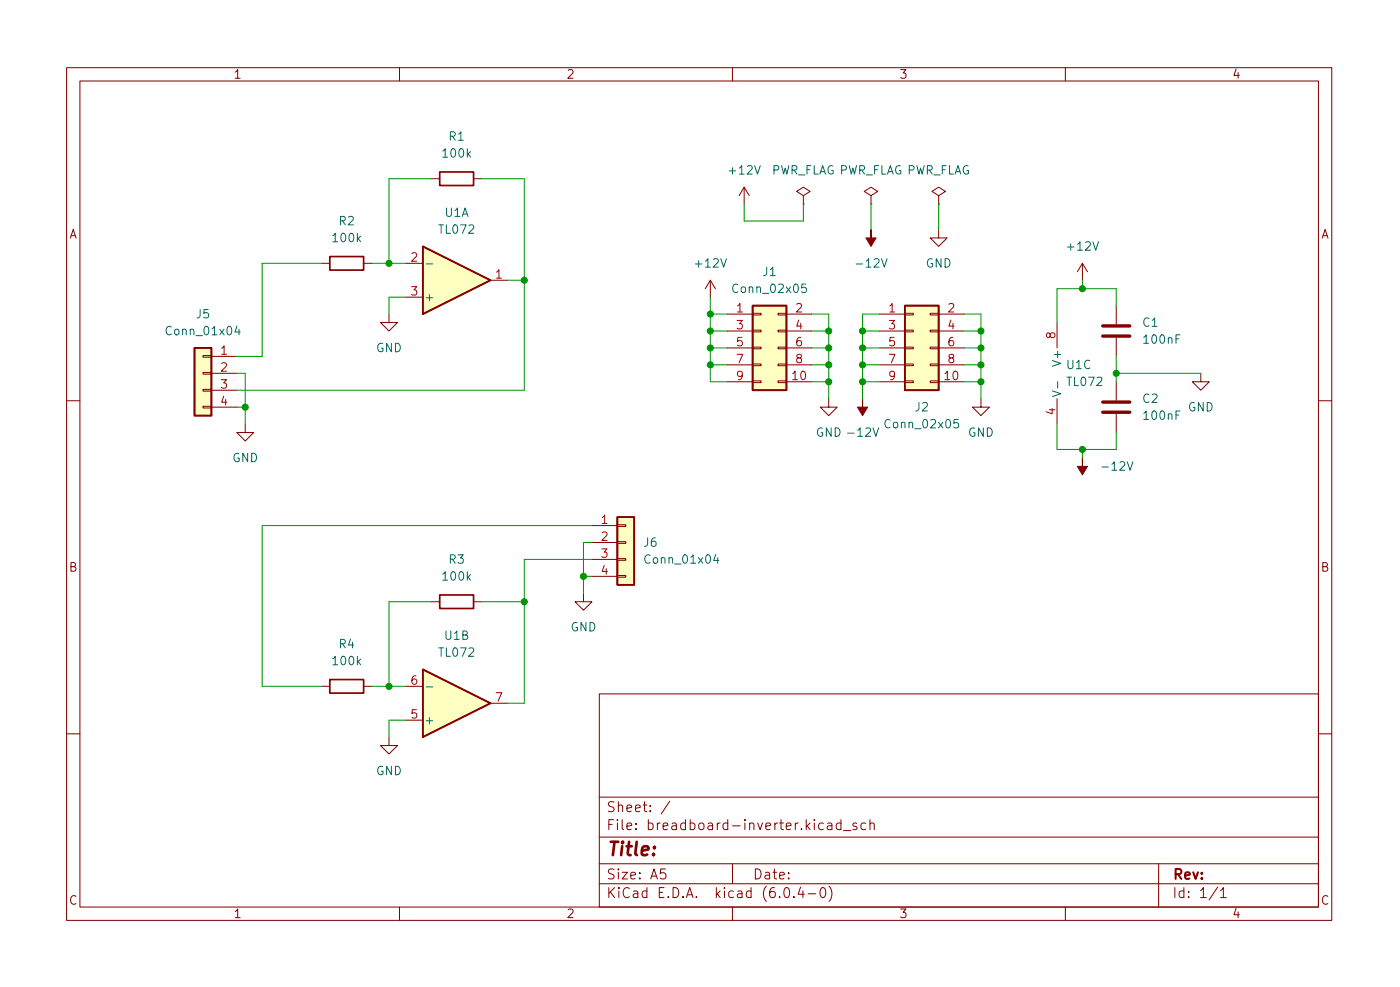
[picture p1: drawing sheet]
<svg xmlns="http://www.w3.org/2000/svg" width="210mm" height="148mm" viewBox="0 0 210 148" stroke-linecap="round" stroke-linejoin="round" font-family="sans-serif">
<g fill="none" stroke="#840000" stroke-width=".15">
<path d="M10 10.2h190v128h-190zM12 12.2h186v124h-186zM60 10.2v2M110 10.2v2M160 10.2v2M48.3 39.5h1.2M54.6 39.5h1.3M61 39.5h2.5M64.8 26.8h1.2M71.1 26.8h1.3M111.8 28.1l-.8 1.3M111.8 28.1v2.5"/>
<path d="M111.8 28.1l.7 1.3M120.6 29.4l1.1-.7-1.1-.6-1 .6 1 .7v1.2M120.6 30.6h.1M130.8 29.4l1-.7-1-.6-1 .6 1 .7v1.2M130.8 30.6h.1M141 34.5v1.2h1.2l-1.2 1.3-1.3-1.3h1.3M141 29.4l1-.7-1-.6-1 .6 1 .7v1.2M141 30.6h.1M162.6 39.5l-.8 1.3M162.6 39.5v2.6M162.6 39.5l.7 1.3M30.5 58.5h1.2v.2h-1.2z"/>
<path d="M30.5 55.9h1.2v.3h-1.2zM30.5 53.4h1.2v.2h-1.2zM31.7 53.5h3.9M31.7 56h3.9M31.7 58.6h3.9M58.4 47.2v1.2h1.3l-1.3 1.3-1.3-1.3h1.3M61 44.6h2.5M73.7 42.1h2.5M106.7 42.1l-.8 1.2M106.7 42.1v2.5M106.7 42.1l.7 1.2M109.2 47.2h3.8"/>
<path d="M109.2 57.3h3.8M109.2 49.7h3.8M109.2 52.2h3.8M109.2 54.8h3.8M113 57.2h1.3v.2h-1.3zM113 54.6h1.3v.3h-1.3zM113 52.1h1.3v.3h-1.3zM113 49.6h1.3v.2h-1.3zM113 47h1.3v.3h-1.3zM116.8 57.2h1.3v.2h-1.3zM116.8 54.6h1.3v.3h-1.3zM116.8 52.1h1.3v.3h-1.3z"/>
<path d="M116.8 49.6h1.3v.2h-1.3zM116.8 47h1.3v.3h-1.3zM118.1 47.2h3.8M118.1 57.3h3.8M118.1 49.7h3.8M118.1 52.2h3.8M118.1 54.8h3.8M124.5 59.9v1.2h1.2l-1.2 1.3-1.3-1.3h1.3M132.1 47.2h3.8M132.1 57.3h3.8M132.1 49.7h3.8M132.1 52.2h3.8"/>
<path d="M132.1 54.8h3.8M135.9 57.2h1.3v.2h-1.3zM135.9 54.6h1.3v.3h-1.3zM135.9 52.1h1.3v.3h-1.3zM135.9 49.6h1.3v.2h-1.3zM135.9 47h1.3v.3h-1.3zM139.7 57.2h1.3v.2h-1.3zM139.7 54.6h1.3v.3h-1.3zM139.7 52.1h1.3v.3h-1.3zM139.7 49.6h1.3v.2h-1.3zM139.7 47h1.3v.3h-1.3zM141 47.2h3.8"/>
<path d="M141 57.3h3.8M141 49.7h3.8M141 52.2h3.8M141 54.8h3.8M147.3 59.9v1.2h-1.3l1.3 1.3 1.3-1.3h-1.3M158.7 48.4v3.8M158.7 59.9v3.8M167.6 45.9v2.8M167.6 50.7v2.8M167.6 57.3v2.8M180.3 56v1.3h1.3l-1.3 1.3-1.2-1.3h1.2M10 60.2h2"/>
<path d="M30.5 61h1.2v.2h-1.2zM31.7 61.1h3.9M36.8 63.7v1.2h1.3l-1.3 1.3-1.2-1.3h1.2M88.9 78.9h3.8M92.7 78.8h1.3v.2h-1.3zM167.6 62.1v2.8M198 60.2h2M64.8 90.3h1.2M71.1 90.3h1.3M87.6 89.1v1.2h1.3l-1.3 1.3-1.2-1.3h1.2M88.9 81.4h3.8M88.9 84h3.8"/>
<path d="M88.9 86.5h3.8M92.7 86.4h1.3v.2h-1.3zM92.7 83.9h1.3v.2h-1.3zM92.7 81.3h1.3v.3h-1.3zM10 110.2h2M48.3 103h1.2M54.6 103h1.3M58.4 110.7v1.2h1.3l-1.3 1.3-1.3-1.3h1.3M61 108.1h2.5M61 103h2.5M73.7 105.6h2.5M90 104.2h108v32h-108z"/>
<path d="M90 119.7h108M198 110.2h2M60 136.2v2M90 132.7h108M90 129.7h108M90 125.7h108M99.9 130.4h-.7v.8l.2-.2 .5 .1 .1 .2-.1 .5-.2 .1h-.3l-.2-.1M100.6 120.3l-1.3 1.9M110 136.2v2M110 129.7v3M117.9 133.3l.3-.1a.94 .94 0 0 1 0 1.5h-.1a1 1 0 0 1-.2-1.4zM119.2 134.6v.1"/>
<path d="M120.2 133.2l-.3 1h.9M120.6 133.7v1M121.4 134.2h1.1M123.4 133.3l.3-.1a.94 .94 0 0 1 0 1.5h-.2a1 1 0 0 1-.1-1.4zM124.3 123.6h.6v.9M124.5 133a1.72 1.72 0 0 1 0 2.3M124.9 123.9l-.5 .1a.29 .29 0 0 0-.2 .3 .29 .29 0 0 0 .2 .2h.5M126.3 123.6l-.4-.1-.3 .3v.5l.1 .2h.6M126.3 123v1.5M126.7 124.7h1.1M128.7 123.6l-.4-.1-.2 .3 .1 .2 .5 .1v.4h-.6M130 123.6l-.4-.1-.3 .3v.5l.1 .2h.6"/>
<path d="M130.7 123.7a.37 .37 0 0 1 .6 .1v.7M130.7 123v1.5M160 136.2v2M174 129.7v6.5M182.9 133.2l-1.3 1.9M183.3 133.7l.4-.5v1.5M183.3 134.7h.9"/>
</g>
<g fill="#840000" stroke="#840000" stroke-width=".15">
<path d="M130.8 34.5v1.2h.8l-.8 1.3-.8-1.3h.8z"/>
<path d="M129.5 59.9v1.2h.8l-.8 1.3-.7-1.3h.7z"/>
<path d="M162.6 68.7v1.3h.7l-.7 1.3-.8-1.3h.8z"/>
</g>
<path d="M64 39.6h1M35.6 48.9l-.3 .9h.8M35.9 49.4v.9M121 42.6h-.6v.6l.2-.1 .4 .1 .1 .2-.1 .4-.1 .1-.5-.1M158.1 58.7l1.2 .4-1.2 .4M158.8 57.3v1M143.9 63h-.6l-.1 .6 .2-.2 .4 .1 .2 .2-.1 .4-.2 .1-.5-.1M107.5 83.2l-.3 .9h.8M107.8 83.7v.9M64 103.1h1" fill="none" stroke="#006464" stroke-width=".15"/>
<path d="M165.6 50.5h4.1M165.6 48.9h4.1M165.6 61.9h4.1M165.6 60.4h4.1" fill="none" stroke="#840000" stroke-width=".51"/>
<g fill="#ffffc2" stroke="#ffffc2" stroke-width=".15">
<path d="M135.9 45.9h5.1v12.7h-5.1z"/>
<path d="M113 45.9h5.1v12.7h-5.1z"/>
<path d="M63.5 37l10.2 5.1-10.2 5.1z"/>
<path d="M92.7 77.6h2.5v10.2h-2.5z"/>
<path d="M63.5 100.5l10.2 5.1-10.2 5.1z"/>
<path d="M29.2 52.2h2.5v10.2h-2.5z"/>
</g>
<path d="M49.5 38.5h5.1v2h-5.1zM63.5 37l10.2 5.1-10.2 5.1zM66 25.8h5.1v2h-5.1zM29.2 52.2h2.5v10.2h-2.5zM113 45.9h5.1v12.7h-5.1zM135.9 45.9h5.1v12.7h-5.1zM92.7 77.6h2.5v10.2h-2.5zM66 89.3h5.1v2h-5.1zM49.5 102h5.1v2h-5.1zM63.5 100.5l10.2 5.1-10.2 5.1z" fill="none" stroke="#840000" stroke-width=".25"/>
<g fill="none" stroke="#009600" stroke-width=".15">
<path d="M48.3 39.5h-8.9v14h-3.8M55.9 39.5h5.1M64.8 26.8h-6.4v12.7M72.4 26.8h6.3v31.8h-43.1M111.8 30.6v2.6h8.8v-2.6M130.8 30.6v3.9M141 30.6v3.9M35.6 56h1.2v7.7M61 44.6h-2.6v2.6M76.2 42.1h2.5M106.7 44.6v12.7h2.5M106.7 47.2h2.5"/>
<path d="M106.7 52.2h2.5M106.7 54.8h2.5M106.7 49.7h2.5M121.9 57.3h2.6M121.9 47.2h2.6v12.7M121.9 52.2h2.6M121.9 54.8h2.6M121.9 49.7h2.6M129.5 57.3h2.6M129.5 52.2h2.6M129.5 54.8h2.6M129.5 49.7h2.6"/>
<path d="M132.1 47.2h-2.6v12.7M144.8 57.3h2.5M144.8 47.2h2.5v12.7M144.8 52.2h2.5M144.8 54.8h2.5M144.8 49.7h2.5M162.6 42.1v1.2M167.6 56h12.7M167.6 45.9v-2.6h-8.9v5.1M167.6 53.5v3.8M35.6 61.1h1.2M88.9 78.9h-49.5v24.1h8.9"/>
<path d="M158.7 63.7v3.8h8.9v-2.6M162.6 67.5v1.2M64.8 90.3h-6.4v12.7M72.4 90.3h6.3M87.6 86.5h1.3M88.9 84h-10.2v21.6h-2.5M88.9 81.4h-1.3v7.7M55.9 103h5.1M61 108.1h-2.6v2.6"/>
</g>
<g fill="#009600" stroke="#009600" stroke-width=".15">
<circle cx="147.3" cy="57.3" r=".46"/>
<circle cx="167.6" cy="56" r=".46"/>
<circle cx="162.6" cy="67.5" r=".46"/>
<circle cx="162.6" cy="43.3" r=".46"/>
<circle cx="78.7" cy="90.3" r=".46"/>
<circle cx="58.4" cy="103" r=".46"/>
<circle cx="87.6" cy="86.5" r=".46"/>
<circle cx="36.8" cy="61.1" r=".46"/>
<circle cx="106.7" cy="54.8" r=".46"/>
<circle cx="58.4" cy="39.5" r=".46"/>
<circle cx="106.7" cy="47.2" r=".46"/>
<circle cx="106.7" cy="49.7" r=".46"/>
<circle cx="78.7" cy="42.1" r=".46"/>
<circle cx="106.7" cy="52.2" r=".46"/>
<circle cx="124.5" cy="57.3" r=".46"/>
<circle cx="129.5" cy="57.3" r=".46"/>
<circle cx="147.3" cy="52.2" r=".46"/>
<circle cx="147.3" cy="54.8" r=".46"/>
<circle cx="124.5" cy="52.2" r=".46"/>
<circle cx="124.5" cy="54.8" r=".46"/>
<circle cx="124.5" cy="49.7" r=".46"/>
<circle cx="129.5" cy="52.2" r=".46"/>
<circle cx="129.5" cy="49.7" r=".46"/>
<circle cx="129.5" cy="54.8" r=".46"/>
<circle cx="147.3" cy="49.7" r=".46"/>
</g>
<text font-size="2.8" fill="#840000" x="91" y="128.5">Title:</text>
<g font-size="2.1" fill="#840000">
<text x="91" y="124.6">File: breadboard-inverter.kicad_sch</text>
<text x="91" y="121.9">Sheet: /</text>
<text x="91" y="134.8">KiCad E.D.A. kicad (6.0.4-0)</text>
<text x="91" y="132">Size: A5</text>
<text x="113" y="132">Date:</text>
<text x="176" y="132">Rev:</text>
<text x="176" y="134.8">Id: 1/1</text>
</g>
<g font-size="1.8" fill="#840000">
<text x="35" y="11.8">1</text>
<text x="85" y="11.8">2</text>
<text x="135" y="11.8">3</text>
<text x="185" y="11.8">4</text>
<text x="10.3" y="35.8">A</text>
<text x="198.4" y="35.8">A</text>
<text x="10.3" y="85.8">B</text>
<text x="198.4" y="85.8">B</text>
<text x="10.3" y="135.8">C</text>
<text x="35" y="137.8">1</text>
<text x="85" y="137.8">2</text>
<text x="135" y="137.8">3</text>
<text x="185" y="137.8">4</text>
<text x="198.4" y="135.8">C</text>
</g>
<g font-size="1.8" fill="#006464">
<text x="66.6" y="23.7">100k</text>
<text x="67.4" y="21.1">R1</text>
<text x="109.7" y="26.2">+12V</text>
<text x="115.7" y="26.2">PWR_FLAG PWR_FLAG PWR_FLAG</text>
<text x="50.9" y="33.8">R2</text>
<text x="66" y="35.1">TL072</text>
<text x="66.8" y="32.5">U1A</text>
<text x="50.1" y="36.4">100k</text>
<text x="104.6" y="40.2">+12V</text>
<text x="114.6" y="41.4">J1</text>
<text x="128.9" y="40.2">-12V</text>
<text x="139" y="40.2">GND</text>
<text x="160.5" y="37.6">+12V</text>
<text x="29.5" y="47.8">J5</text>
<text x="63.6" y="45.2">+</text>
<text x="110.4" y="44">Conn_02x05</text>
<text x="25.3" y="50.3">Conn_01x04</text>
<text x="56.5" y="52.9">GND</text>
<text x="171.6" y="49.1">C1</text>
<text x="171.9" y="51.6">100nF</text>
<text x="159.4" y="54.6" transform="rotate(-90 159.4 54.6)">V+</text>
<text x="160.2" y="55.4">U1C</text>
<text x="160.4" y="57.9">TL072</text>
<text x="122.5" y="65.6">GND</text>
<text x="127.7" y="65.6">-12V</text>
<text x="133.2" y="64.3">Conn_02x05</text>
<text x="137.4" y="61.8">J2</text>
<text x="145.4" y="65.6">GND</text>
<text x="171.6" y="60.5">C2</text>
<text x="171.9" y="63">100nF</text>
<text x="178.4" y="61.8">GND</text>
<text x="34.9" y="69.4">GND</text>
<text x="165.9" y="70.6">-12V</text>
<text x="96.7" y="82.1">J6</text>
<text x="66.6" y="87.2">100k</text>
<text x="67.4" y="84.6">R3</text>
<text x="97.2" y="84.6">Conn_01x04</text>
<text x="85.7" y="94.8">GND</text>
<text x="50.1" y="99.9">100k</text>
<text x="50.9" y="97.3">R4</text>
<text x="66" y="98.6">TL072</text>
<text x="66.8" y="96">U1B</text>
<text x="63.6" y="108.7">+</text>
<text x="56.5" y="116.4">GND</text>
</g>
<g font-size="1.8" fill="#a90000">
<text x="61.7" y="39.3">2</text>
<text x="74.4" y="41.8">1</text>
<text x="61.7" y="44.4">3</text>
<text x="110.6" y="46.9">1</text>
<text x="119.5" y="46.9">2</text>
<text x="133.5" y="46.9">1</text>
<text x="142.4" y="46.9">2</text>
<text x="33.2" y="53.2">1</text>
<text x="110.6" y="49.4">3</text>
<text x="110.6" y="52">5</text>
<text x="119.5" y="49.4">4</text>
<text x="119.5" y="52">6</text>
<text x="133.5" y="49.4">3</text>
<text x="133.5" y="52">5</text>
<text x="142.4" y="49.4">4</text>
<text x="142.4" y="52">6</text>
<text x="158.5" y="50.8" transform="rotate(-90 158.5 50.8)">8</text>
<text x="33.2" y="55.8">2</text>
<text x="33.2" y="58.3">3</text>
<text x="110.6" y="54.5">7</text>
<text x="110.6" y="57.1">9</text>
<text x="119" y="57.1">10</text>
<text x="119.5" y="54.5">8</text>
<text x="133.5" y="54.5">7</text>
<text x="133.5" y="57.1">9</text>
<text x="141.9" y="57.1">10</text>
<text x="142.4" y="54.5">8</text>
<text x="33.2" y="60.9">4</text>
<text x="158.5" y="62.2" transform="rotate(-90 158.5 62.2)">4</text>
<text x="90.3" y="78.6">1</text>
<text x="90.3" y="81.2">2</text>
<text x="90.3" y="83.7">3</text>
<text x="90.3" y="86.3">4</text>
<text x="61.7" y="107.9">5</text>
<text x="61.7" y="102.8">6</text>
<text x="74.4" y="105.3">7</text>
</g>
</svg>
